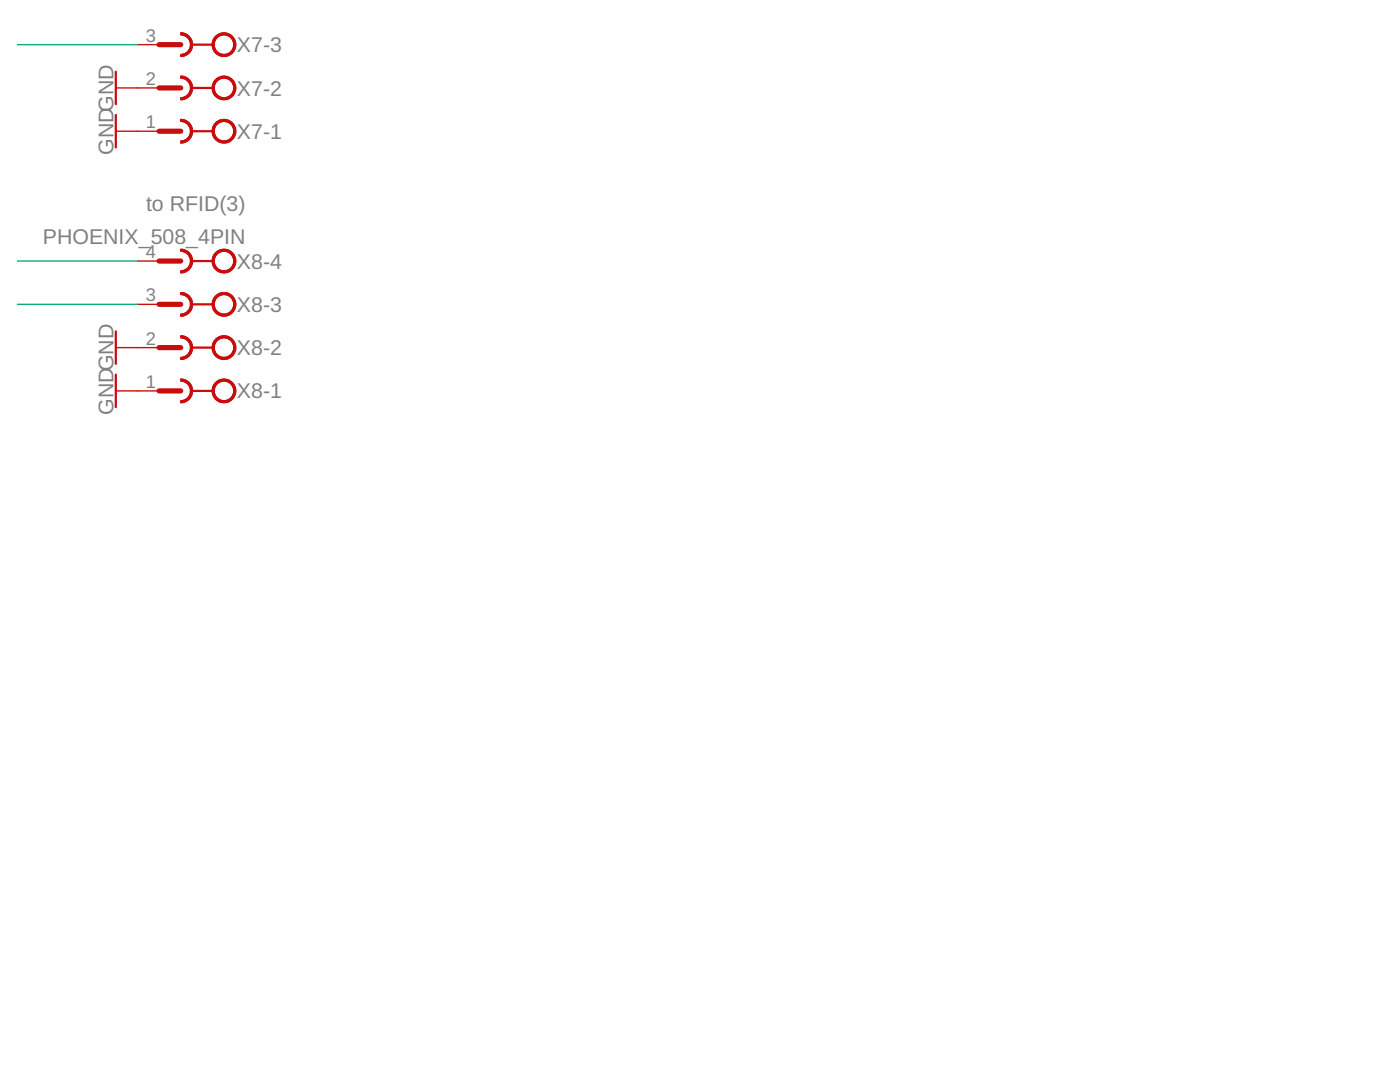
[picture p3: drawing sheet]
<svg xmlns="http://www.w3.org/2000/svg" width="279mm" height="216mm" viewBox="0 0 279 216" stroke-linecap="round" stroke-linejoin="round" font-family="sans-serif">
<g fill="#c90d0c" stroke="#c90d0c" stroke-width=".2">
<path d="M43 24.5a2.37 2.37 0 0 1 3.7 .5 2.37 2.37 0 0 1-1.4 3.5 2.37 2.37 0 0 1-3-2.3h.5a1.94 1.94 0 0 1 2.7-1.8 1.94 1.94 0 0 1 .4 3.3 1.94 1.94 0 0 1-3.1-1.1v-.4h-.5a2.43 2.43 0 0 1 .7-1.7z" fill-rule="evenodd"/>
<path d="M43 24.5a2.37 2.37 0 0 1 3.7 .5 2.37 2.37 0 0 1-1.4 3.5 2.37 2.37 0 0 1-3-2.3h.5a1.94 1.94 0 0 1 2.7-1.8 1.94 1.94 0 0 1 .4 3.3 1.94 1.94 0 0 1-3.1-1.1v-.4h-.5a2.43 2.43 0 0 1 .7-1.7z" fill-rule="evenodd"/>
<path d="M36.1 23.8a2.35 2.35 0 0 1 2.3 2.4h-.4a1.92 1.92 0 0 0-1.9-2z" fill-rule="evenodd"/>
<path d="M38 26.2h.4a2.35 2.35 0 0 1-2.3 2.4v-.5a1.92 1.92 0 0 0 1.9-1.9z" fill-rule="evenodd"/>
<path d="M36.1 23.8a2.37 2.37 0 0 1 2.3 2.4 2.37 2.37 0 0 1-2.3 2.4v-.5a1.95 1.95 0 0 0 1.9-1.9 1.95 1.95 0 0 0-1.9-2z" fill-rule="evenodd"/>
<path d="M43 15.9a2.37 2.37 0 0 1 3.7 .5 2.37 2.37 0 0 1-1.4 3.5 2.37 2.37 0 0 1-3-2.4h.5a1.94 1.94 0 0 1 2.7-1.7 1.94 1.94 0 0 1 .4 3.3 1.94 1.94 0 0 1-3.1-1.2v-.4h-.5a2.43 2.43 0 0 1 .7-1.6z" fill-rule="evenodd"/>
<path d="M43 15.9a2.37 2.37 0 0 1 3.7 .5 2.37 2.37 0 0 1-1.4 3.5 2.37 2.37 0 0 1-3-2.4h.5a1.94 1.94 0 0 1 2.7-1.7 1.94 1.94 0 0 1 .4 3.3 1.94 1.94 0 0 1-3.1-1.2v-.4h-.5a2.43 2.43 0 0 1 .7-1.6z" fill-rule="evenodd"/>
<path d="M36.1 15.2a2.38 2.38 0 0 1 2.3 2.3h-.4a1.92 1.92 0 0 0-1.9-1.9z" fill-rule="evenodd"/>
<path d="M38 17.5h.4a2.35 2.35 0 0 1-2.3 2.4v-.4a1.92 1.92 0 0 0 1.9-2z" fill-rule="evenodd"/>
<path d="M36.1 15.2a2.37 2.37 0 0 1 2.3 2.3 2.37 2.37 0 0 1-2.3 2.4v-.4a1.95 1.95 0 0 0 1.9-2 1.95 1.95 0 0 0-1.9-1.9z" fill-rule="evenodd"/>
<path d="M43 7.2a2.37 2.37 0 0 1 3.7 .5 2.37 2.37 0 0 1-1.4 3.5 2.37 2.37 0 0 1-3-2.3h.5a1.94 1.94 0 0 1 2.7-1.8 1.94 1.94 0 0 1 .4 3.3 1.94 1.94 0 0 1-3.1-1.1v-.4h-.5a2.43 2.43 0 0 1 .7-1.7z" fill-rule="evenodd"/>
<path d="M43 7.2a2.37 2.37 0 0 1 3.7 .5 2.37 2.37 0 0 1-1.4 3.5 2.37 2.37 0 0 1-3-2.3h.5a1.94 1.94 0 0 1 2.7-1.8 1.94 1.94 0 0 1 .4 3.3 1.94 1.94 0 0 1-3.1-1.1v-.4h-.5a2.43 2.43 0 0 1 .7-1.7z" fill-rule="evenodd"/>
<path d="M36.1 6.5a2.38 2.38 0 0 1 2.3 2.4h-.4a1.92 1.92 0 0 0-1.9-1.9z" fill-rule="evenodd"/>
<path d="M38 8.9h.4a2.35 2.35 0 0 1-2.3 2.4v-.4a1.92 1.92 0 0 0 1.9-2z" fill-rule="evenodd"/>
<path d="M36.1 6.5a2.37 2.37 0 0 1 2.3 2.4 2.37 2.37 0 0 1-2.3 2.4v-.4a1.95 1.95 0 0 0 1.9-2 1.95 1.95 0 0 0-1.9-1.9z" fill-rule="evenodd"/>
<path d="M43 76.3a2.37 2.37 0 0 1 3.7 .5 2.37 2.37 0 0 1-1.4 3.5 2.37 2.37 0 0 1-3-2.3h.5a1.94 1.94 0 0 1 2.7-1.8 1.94 1.94 0 0 1 .4 3.3 1.94 1.94 0 0 1-3.1-1.1v-.4h-.5a2.43 2.43 0 0 1 .7-1.7z" fill-rule="evenodd"/>
<path d="M43 76.3a2.37 2.37 0 0 1 3.7 .5 2.37 2.37 0 0 1-1.4 3.5 2.37 2.37 0 0 1-3-2.3h.5a1.94 1.94 0 0 1 2.7-1.8 1.94 1.94 0 0 1 .4 3.3 1.94 1.94 0 0 1-3.1-1.1v-.4h-.5a2.43 2.43 0 0 1 .7-1.7z" fill-rule="evenodd"/>
<path d="M36.1 75.6a2.35 2.35 0 0 1 2.3 2.4h-.4a1.92 1.92 0 0 0-1.9-1.9z" fill-rule="evenodd"/>
<path d="M38 78h.4a2.35 2.35 0 0 1-2.3 2.4v-.5a1.92 1.92 0 0 0 1.9-1.9z" fill-rule="evenodd"/>
<path d="M36.1 75.6a2.37 2.37 0 0 1 2.3 2.4 2.37 2.37 0 0 1-2.3 2.4v-.5a1.95 1.95 0 0 0 1.9-1.9 1.95 1.95 0 0 0-1.9-1.9z" fill-rule="evenodd"/>
<path d="M43 67.7a2.37 2.37 0 0 1 3.7 .5 2.37 2.37 0 0 1-1.4 3.5 2.37 2.37 0 0 1-3-2.3h.5a1.94 1.94 0 0 1 2.7-1.8 1.94 1.94 0 0 1 .4 3.3 1.94 1.94 0 0 1-3.1-1.2v-.3h-.5a2.43 2.43 0 0 1 .7-1.7z" fill-rule="evenodd"/>
<path d="M43 67.7a2.37 2.37 0 0 1 3.7 .5 2.37 2.37 0 0 1-1.4 3.5 2.37 2.37 0 0 1-3-2.3h.5a1.94 1.94 0 0 1 2.7-1.8 1.94 1.94 0 0 1 .4 3.3 1.94 1.94 0 0 1-3.1-1.2v-.3h-.5a2.43 2.43 0 0 1 .7-1.7z" fill-rule="evenodd"/>
<path d="M36.1 67a2.35 2.35 0 0 1 2.3 2.4h-.4a1.92 1.92 0 0 0-1.9-2z" fill-rule="evenodd"/>
<path d="M38 69.4h.4a2.35 2.35 0 0 1-2.3 2.3v-.4a1.92 1.92 0 0 0 1.9-1.9z" fill-rule="evenodd"/>
<path d="M36.1 67a2.37 2.37 0 0 1 2.3 2.4 2.37 2.37 0 0 1-2.3 2.3v-.4a1.95 1.95 0 0 0 1.9-1.9 1.95 1.95 0 0 0-1.9-2z" fill-rule="evenodd"/>
<path d="M43 59.1a2.37 2.37 0 0 1 3.7 .5 2.37 2.37 0 0 1-1.4 3.4 2.37 2.37 0 0 1-3-2.3h.5a1.94 1.94 0 0 1 2.7-1.7 1.94 1.94 0 0 1 .4 3.2 1.94 1.94 0 0 1-3.1-1.1v-.4h-.5a2.43 2.43 0 0 1 .7-1.6z" fill-rule="evenodd"/>
<path d="M43 59.1a2.37 2.37 0 0 1 3.7 .5 2.37 2.37 0 0 1-1.4 3.4 2.37 2.37 0 0 1-3-2.3h.5a1.94 1.94 0 0 1 2.7-1.7 1.94 1.94 0 0 1 .4 3.2 1.94 1.94 0 0 1-3.1-1.1v-.4h-.5a2.43 2.43 0 0 1 .7-1.6z" fill-rule="evenodd"/>
<path d="M36.1 58.4a2.35 2.35 0 0 1 2.3 2.3h-.4a1.92 1.92 0 0 0-1.9-1.9z" fill-rule="evenodd"/>
<path d="M38 60.7h.4a2.35 2.35 0 0 1-2.3 2.4v-.4a1.92 1.92 0 0 0 1.9-2z" fill-rule="evenodd"/>
<path d="M36.1 58.4a2.37 2.37 0 0 1 2.3 2.3 2.37 2.37 0 0 1-2.3 2.4v-.4a1.95 1.95 0 0 0 1.9-2 1.95 1.95 0 0 0-1.9-1.9z" fill-rule="evenodd"/>
<path d="M43 50.4a2.37 2.37 0 0 1 3.7 .5 2.37 2.37 0 0 1-1.4 3.5 2.37 2.37 0 0 1-3-2.3h.5a1.94 1.94 0 0 1 2.7-1.8 1.94 1.94 0 0 1 .4 3.3 1.94 1.94 0 0 1-3.1-1.1v-.4h-.5a2.43 2.43 0 0 1 .7-1.7z" fill-rule="evenodd"/>
<path d="M43 50.4a2.37 2.37 0 0 1 3.7 .5 2.37 2.37 0 0 1-1.4 3.5 2.37 2.37 0 0 1-3-2.3h.5a1.94 1.94 0 0 1 2.7-1.8 1.94 1.94 0 0 1 .4 3.3 1.94 1.94 0 0 1-3.1-1.1v-.4h-.5a2.43 2.43 0 0 1 .7-1.7z" fill-rule="evenodd"/>
<path d="M36.1 49.7a2.35 2.35 0 0 1 2.3 2.4h-.4a1.92 1.92 0 0 0-1.9-2z" fill-rule="evenodd"/>
<path d="M38 52.1h.4a2.35 2.35 0 0 1-2.3 2.4v-.5a1.92 1.92 0 0 0 1.9-1.9z" fill-rule="evenodd"/>
<path d="M36.1 49.7a2.37 2.37 0 0 1 2.3 2.4 2.37 2.37 0 0 1-2.3 2.4v-.5a1.95 1.95 0 0 0 1.9-1.9 1.95 1.95 0 0 0-1.9-2z" fill-rule="evenodd"/>
</g>
<path d="M23.1 14.3v6.5M38.2 17.5h4.3M38.2 8.9h4.3M23.1 22.9v6.5M38.2 26.2h4.3M38.2 52.1h4.3M23.1 66.1v6.5M23.1 74.8v6.4M38.2 78h4.3M38.2 69.4h4.3M38.2 60.7h4.3" fill="none" stroke="#c90d0c" stroke-width=".44"/>
<path d="M31.7 17.5h4.4M31.7 8.9h4.4M31.7 26.2h4.4M31.7 52.1h4.4M31.7 78h4.4M31.7 69.4h4.4M31.7 60.7h4.4" fill="none" stroke="#c90d0c" stroke-width="1"/>
<path d="M23.1 17.5h8.6M27.4 8.9h4.3M23.1 26.2h8.6M27.4 52.1h4.3M23.1 78h8.6M23.1 69.4h8.6M27.4 60.7h4.3" fill="none" stroke="#c90d0c" stroke-width=".28"/>
<path d="M3.4 8.9h24M3.4 52.1h24M3.4 60.7h24" fill="none" stroke="#0dab76" stroke-width=".28"/>
<g font-size="4.3" fill="#808080">
<text x="47.3" y="10.4">X7-3</text>
<text x="47.3" y="19.1">X7-2</text>
<text x="47.3" y="27.7">X7-1</text>
<text x="22.7" y="30.9" transform="rotate(-90 22.7 30.9)">GNDGND</text>
<text x="29.1" y="42.2">to RFID(3)</text>
<text x="8.6" y="48.6">PHOENIX_508_4PIN</text>
<text x="47.3" y="53.6">X8-4</text>
<text x="47.3" y="62.2">X8-3</text>
<text x="47.3" y="70.9">X8-2</text>
<text x="22.7" y="82.7" transform="rotate(-90 22.7 82.7)">GNDGND</text>
<text x="47.3" y="79.5">X8-1</text>
</g>
<g font-size="3.7" fill="#808080">
<text x="29.1" y="8.3">3</text>
<text x="29.1" y="16.9">2</text>
<text x="29.1" y="25.6">1</text>
<text x="29.1" y="51.5">4</text>
<text x="29.1" y="60.1">3</text>
<text x="29.1" y="68.8">2</text>
<text x="29.1" y="77.4">1</text>
</g>
</svg>
